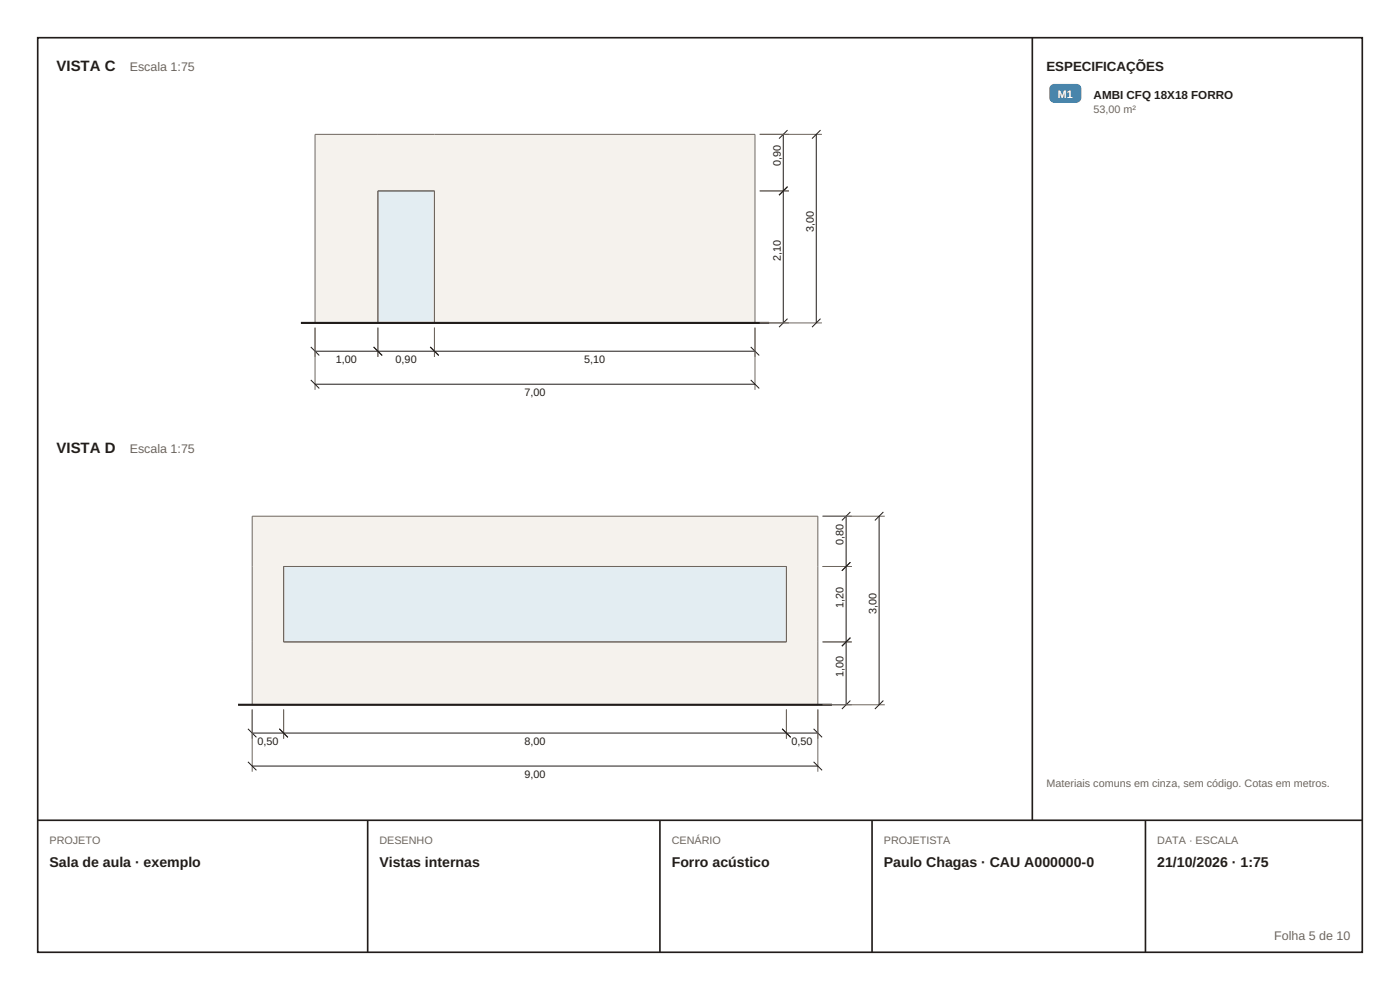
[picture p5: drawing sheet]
<svg xmlns="http://www.w3.org/2000/svg" width="297mm" height="210mm" viewBox="0 0 297 210" stroke-linecap="round" stroke-linejoin="round" font-family="sans-serif">
<path d="M8 8h281v194h-281zM219 8v166M8 174h281M78 174v28M140 174v28M185 174v28M243 174v28" fill="none" stroke="#211c1a" stroke-width=".35"/>
<path d="M222.7 18.1l.9-.5h4.8a1.2 1.2 0 0 1 1.2 1.2v2a1.28 1.28 0 0 1-1.2 1.2h-4.8a1.28 1.28 0 0 1-1.2-1.2v-2z" fill="#3d7da6" stroke="#fff" stroke-width=".4"/>
<g fill="#f5f2ed">
<path d="M66.8 28.5h13.4v40h-13.4z"/>
<path d="M92.2 28.5h68v40h-68z"/>
<path d="M80.2 28.5h12v12h-12z"/>
</g>
<path d="M80.2 40.5h12v28h-12z" fill="#e3edf2"/>
<path d="M66.8 28.5h93.4v40h-93.4zM161.2 28.5h13.2M161.2 40.5h6.2M66.8 69.5v13.2M80.2 68.5v-28h12v28M80.2 69.5v6.2M92.2 69.5v6.2M160.2 69.5v13.2M161.2 68.5h13.2" fill="none" stroke="#6e665e" stroke-width=".21"/>
<path d="M63.8 68.5h99.4" fill="none" stroke="#211c1a" stroke-width=".45"/>
<g fill="none" stroke="#211c1a" stroke-width=".21">
<path d="M166.2 28.5v40M167.1 39.6l-1.8 1.8M167.1 27.6l-1.8 1.8M173.2 28.5v40M174.1 27.6l-1.8 1.8M65.9 73.6l1.8 1.8M66.8 74.5h93.4M79.3 73.6l1.8 1.8M91.3 73.6l1.8 1.8M159.3 73.6l1.8 1.8M167.1 67.6l-1.8 1.8M174.1 67.6l-1.8 1.8"/>
<path d="M65.9 80.6l1.8 1.8M66.8 81.5h93.4M159.3 80.6l1.8 1.8"/>
</g>
<g fill="#f5f2ed">
<path d="M53.5 136.2h120v13.3h-120z"/>
<path d="M53.5 109.5h120v10.7h-120z"/>
<path d="M166.8 120.2h6.7v16h-6.7z"/>
<path d="M53.5 120.2h6.7v16h-6.7z"/>
</g>
<path d="M60.2 120.2h106.6v16h-106.6z" fill="#e3edf2"/>
<path d="M53.5 109.5h120v40h-120zM174.5 109.5h13.2M60.2 120.2h106.6v16h-106.6zM174.5 136.2h6.2M174.5 120.2h6.2M53.5 150.5v13.2M60.2 150.5v6.2M166.8 150.5v6.2M173.5 150.5v13.2M174.5 149.5h13.2" fill="none" stroke="#6e665e" stroke-width=".21"/>
<path d="M50.5 149.5h126" fill="none" stroke="#211c1a" stroke-width=".45"/>
<g fill="none" stroke="#211c1a" stroke-width=".21">
<path d="M179.5 109.5v40M180.4 119.3l-1.8 1.8M180.4 108.6l-1.8 1.8M186.5 109.5v40M187.4 108.6l-1.8 1.8M180.4 135.3l-1.8 1.8M52.6 154.6l1.8 1.8M53.5 155.5h120M59.3 154.6l1.8 1.8M165.9 154.6l1.8 1.8M172.6 154.6l1.8 1.8M180.4 148.6l-1.8 1.8"/>
<path d="M187.4 148.6l-1.8 1.8M52.6 161.6l1.8 1.8M53.5 162.5h120M172.6 161.6l1.8 1.8"/>
</g>
<g font-size="3.2" fill="#211d1a">
<text x="12" y="15">VISTA C</text>
<text x="12" y="96">VISTA D</text>
</g>
<g font-size="3" fill="#211d1a">
<text x="10.5" y="184">Sala de aula · exemplo</text>
<text x="80.5" y="184">Vistas internas</text>
<text x="142.5" y="184">Forro acústico</text>
<text x="187.5" y="184">Paulo Chagas · CAU A000000-0</text>
<text x="245.5" y="184">21/10/2026 · 1:75</text>
</g>
<text font-size="2.8" fill="#211d1a" x="222" y="15">ESPECIFICAÇÕES</text>
<g font-size="2.6" fill="#6e665e">
<text x="27.5" y="15">Escala 1:75</text>
<text x="27.5" y="96">Escala 1:75</text>
<text x="270.3" y="199.5">Folha 5 de 10</text>
</g>
<text font-size="2.5" fill="#211d1a" x="232" y="21">AMBI CFQ 18X18 FORRO</text>
<text font-size="2.3" fill="#fff" x="224.4" y="20.7">M1</text>
<g font-size="2.3" fill="#6e665e">
<text x="232" y="24">53,00 m²</text>
<text x="222" y="167">Materiais comuns em cinza, sem código. Cotas em metros.</text>
<text x="10.5" y="179">PROJETO</text>
<text x="80.5" y="179">DESENHO</text>
<text x="142.5" y="179">CENÁRIO</text>
<text x="187.5" y="179">PROJETISTA</text>
<text x="245.5" y="179">DATA · ESCALA</text>
</g>
<g font-size="2.3" fill="#211d1a">
<text x="165.6" y="35.3" transform="rotate(-90 165.6 35.3)">0,90</text>
<text x="172.6" y="49.3" transform="rotate(-90 172.6 49.3)">3,00</text>
<text x="165.6" y="55.3" transform="rotate(-90 165.6 55.3)">2,10</text>
<text x="71.3" y="77">1,00</text>
<text x="83.9" y="77">0,90</text>
<text x="123.9" y="77">5,10</text>
<text x="111.3" y="84">7,00</text>
<text x="179" y="115.6" transform="rotate(-90 179 115.6)">0,80</text>
<text x="179" y="129" transform="rotate(-90 179 129)">1,20</text>
<text x="186" y="130.3" transform="rotate(-90 186 130.3)">3,00</text>
<text x="179" y="143.6" transform="rotate(-90 179 143.6)">1,00</text>
<text x="54.6" y="158">0,50</text>
<text x="111.3" y="158">8,00</text>
<text x="167.9" y="158">0,50</text>
<text x="111.3" y="165">9,00</text>
</g>
</svg>
